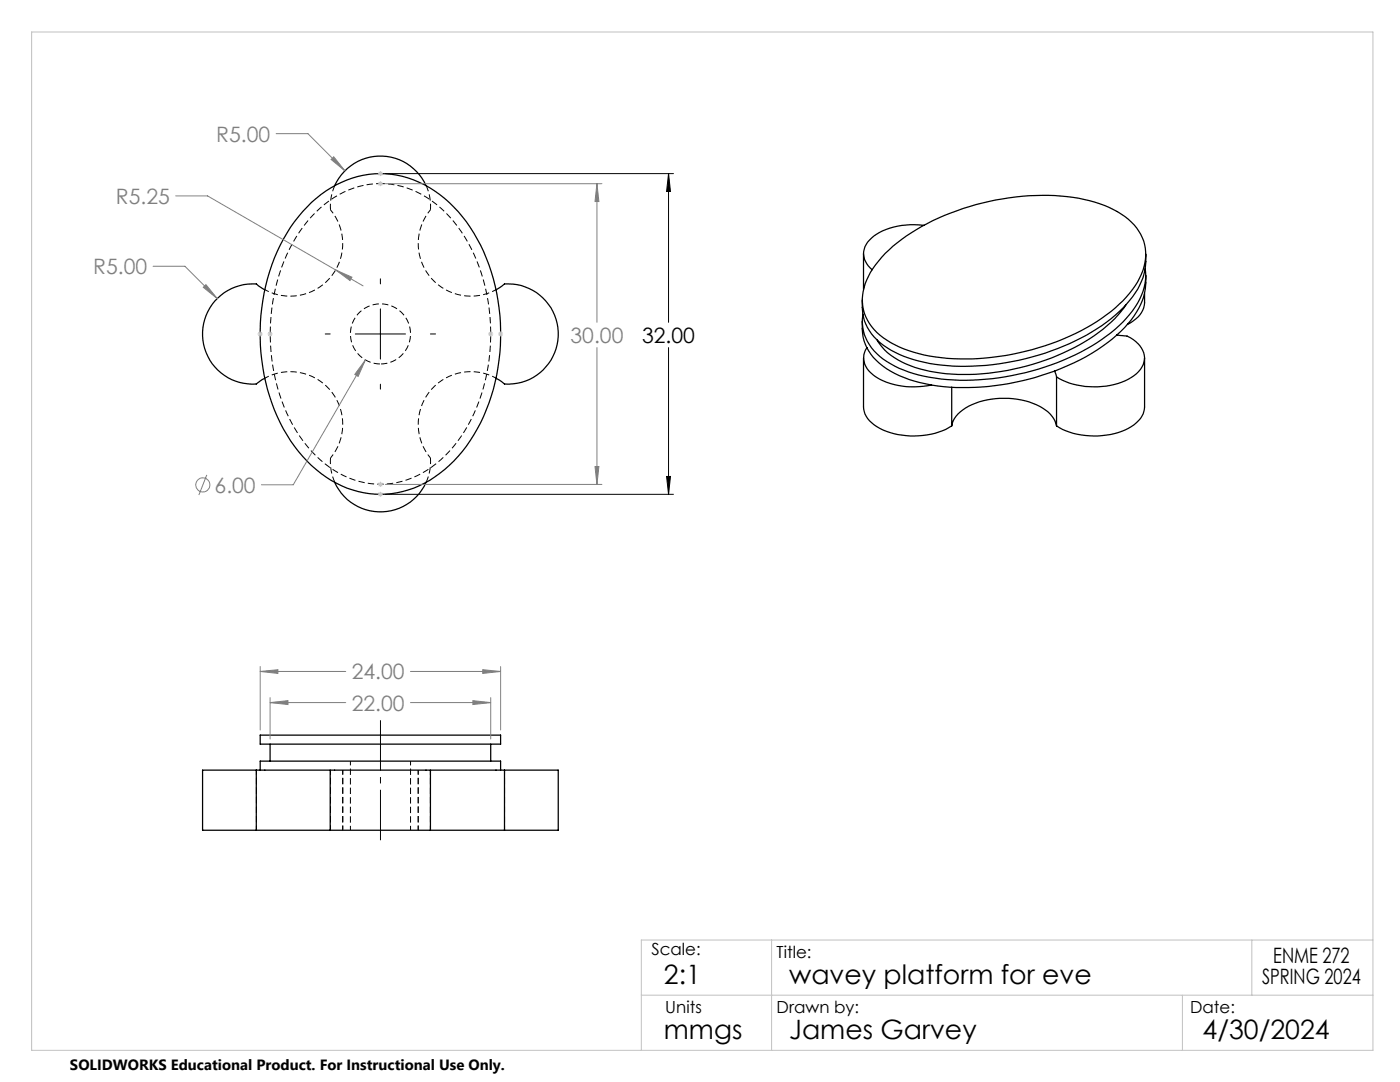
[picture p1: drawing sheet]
<svg xmlns="http://www.w3.org/2000/svg" width="279mm" height="216mm" viewBox="0 0 279 216" stroke-linecap="round" stroke-linejoin="round" font-family="sans-serif">
<path d="M83.5 153.7v12M51.2 165.7v-12M66 165.7v-12M68.4 165.7v-12M85.9 165.7v-12M100.7 165.7v-12" fill="none" stroke="#000" stroke-width=".2" stroke-dasharray="1.3 .6" stroke-dashoffset=".3" stroke-linecap="butt"/>
<path d="M75.9 36.6a19.5 19.5 0 0 0-15.3 8.6 37.9 37.9 0 0 0-5.6 30.7 29.4 29.4 0 0 0 10.7 17.3 17.1 17.1 0 0 0 22.3-1.5 32.7 32.7 0 0 0 9.8-21.5 36.5 36.5 0 0 0-7.3-26 19.2 19.2 0 0 0-14.6-7.6M66 41.9a10.5 10.5 0 0 1 0 13.4 10.5 10.5 0 0 1-13.1 2.5M99 57.8a10.5 10.5 0 0 1-13.2-2.5 10.5 10.5 0 0 1 .1-13.4M52.9 75.4a10.5 10.5 0 0 1 13.1 2.6 10.5 10.5 0 0 1 0 13.4M85.9 91.4a10.5 10.5 0 0 1 0-13.4 10.5 10.5 0 0 1 13.1-2.6M69.9 151.9v13.8M81.9 165.7v-13.8" fill="none" stroke="#000" stroke-width=".2" stroke-dasharray="1.3 .6" stroke-dashoffset=".4" stroke-linecap="butt"/>
<g fill="none" stroke="#000" stroke-width=".25">
<path d="M66.8 37a10 10 0 0 1 9.1-5.9 10 10 0 0 1 9.1 5.9M52.8 57.8l-1-.6a1.54 1.54 0 0 0-1.5-.5 10 10 0 0 0-9.9 10.4 10 10 0 0 0 10.8 9.5l1.6-1.1M62.2 40.4a19.3 19.3 0 0 1 20.4-4.5 26.6 26.6 0 0 1 13.9 14.3 40.8 40.8 0 0 1-1.9 36.5 24.1 24.1 0 0 1-14.2 11.4 19.7 19.7 0 0 1-19.1-6.1 35.9 35.9 0 0 1-9.3-23.1 38.3 38.3 0 0 1 7.5-25.6zM99 57.8l1.1-.6a1.54 1.54 0 0 1 1.4-.5 10 10 0 0 1 9.9 10.4 10 10 0 0 1-10.7 9.5l-1.7-1.1M172.3 50.6v7.1M176.6 50.6a43 43 0 0 1 20.8-10.4 42.4 42.4 0 0 1 22 .4 13.6 13.6 0 0 1 8.6 6.8 9.9 9.9 0 0 1-1.4 9.6 30 30 0 0 1-13.2 10.1 50.4 50.4 0 0 1-27.9 3.9 19.8 19.8 0 0 1-11.1-5.3 9.2 9.2 0 0 1-.7-11.3l1-1.6zM184.4 44.9a14.1 14.1 0 0 0-10.4 2.6 3.8 3.8 0 0 0 .1 6.3M228.4 58.6v1.8a5 5 0 0 1-2.8 4.1l-.6 .2M228.6 53.6a11.5 11.5 0 0 1-3.2 9.2 35.7 35.7 0 0 1-15.6 10 48.7 48.7 0 0 1-25.4 2.3 18.1 18.1 0 0 1-10.5-5.7 8.8 8.8 0 0 1-1.7-6.7M228.7 50.7a12.6 12.6 0 0 1-3.9 10 38.6 38.6 0 0 1-17.6 10.2 47.2 47.2 0 0 1-23.9 1.1 16.2 16.2 0 0 1-9.8-6 9.5 9.5 0 0 1-1.4-6.1M228.7 55a13.1 13.1 0 0 1-4.3 10.4l-1.5 1.4M172.1 64.1l.2 3.2 .7 2.1"/>
<path d="M172.3 71.4v9.8a5.1 5.1 0 0 0 3.3 4.3 15.6 15.6 0 0 0 14.3-.5M173 69.4a14.3 14.3 0 0 0 8.5 6.3l4.4 1.1M173 69.4a4 4 0 0 0 1.4 5.6 15 15 0 0 0 11.5 1.8M189.9 77.3v7.7M210.5 74a50.4 50.4 0 0 1-24.6 2.8M210.5 74l.4 1.2M210.9 75.2v9.8M222.9 66.8a39 39 0 0 1-12.4 7.2M222.9 66.8l.3 .1a5.1 5.1 0 0 1 5.2 4.4 5.1 5.1 0 0 1-3.2 4.4 15.6 15.6 0 0 1-14.3-.5M224.7 60.8a28.8 28.8 0 0 1-12.6 9.6 46.5 46.5 0 0 1-26.6 3.7 16.7 16.7 0 0 1-9.4-4.8l-1.1-1.5M228.4 71.4v9.8a5.1 5.1 0 0 1-3.2 4.3 15.5 15.5 0 0 1-14.3-.5M66.8 96.2a10 10 0 0 0 9.1 5.9 10 10 0 0 0 9.1-5.9"/>
<path d="M189.9 85a6.1 6.1 0 0 1 4.1-4.2 16 16 0 0 1 14.6 1l1.4 1.3 .5 .9 .4 1M51.2 153.7h49.5M51.2 153.7h-10.8v12h10.8M51.2 153.7v12M51.9 153.7v-1.8h48v1.8M51.9 146.7h48v1.8h-48zM53.9 148.5v3.4M65.9 153.7v12M85.9 153.7v12M97.9 148.5v3.4M100.7 153.7h10.7v12h-10.7M100.7 153.7v12"/>
<path d="M51.2 165.7h14.7M65.9 165.7h20M85.9 165.7h14.8"/>
</g>
<path d="M75.9 72.6a6 6 0 0 0 5.3-8.8 6 6 0 0 0-10.2-.5 6 6 0 0 0 4.3 9.3h.6" fill="none" stroke="#000" stroke-width=".2" stroke-dasharray="1.3 .6" stroke-dashoffset="-.1" stroke-linecap="butt"/>
<path d="M85.1 37a10 10 0 0 1 .8 4.9M66 41.9a10 10 0 0 1 .8-4.9M66.8 96.2a10 10 0 0 1-.8-4.8M85.9 91.4a10 10 0 0 1-.8 4.8" fill="none" stroke="#000" stroke-width=".2" stroke-dasharray="1.3 .6" stroke-dashoffset=".1" stroke-linecap="butt"/>
<g fill="none" stroke="#808080" stroke-width=".2">
<path d="M35.1 39.1h6.3l25.6 14.8M55.1 26.7h6.4l7.3 7.4M66.6 31.3l2.2 2.8-2.7-2.3zM76.9 36.7h43.2M119.1 36.7v27.6M119.1 36.7l.4 3.5h-.8zM30.6 53.1h6.3l6.5 6.5M40.6 57.3l.5-.5 2.3 2.8zM67 53.9l3.2 1.4-.4 .7zM67 53.9l5.5 3.1M72.9 71.8l-1.4 3.3-.7-.4zM72.9 71.8l-14.4 24.9h-6.3"/>
<path d="M119.1 69.4v27.3M41.3 94.8l-1.6 4M76.9 96.7h43.2M118.7 93.1h.8l-.4 3.6zM51.9 134l3.6-.4v.8zM51.9 133v12.7M51.9 134h17.1M53.9 139.2v8.3M81.9 134h18M94.4 139.8l3.5 .4-3.5 .4zM96.3 133.6l3.6 .4-3.6 .4zM97.9 139.2v8.3"/>
<path d="M99.9 133v12.7M53.9 140.2l3.6-.4v.8zM53.9 140.2h15.1M81.9 140.2h16"/>
<circle cx="40.5" cy="96.8" r="1.41"/>
</g>
<path d="M76.9 34.6h57.5M133.4 34.6v29.7M133.4 34.6l.4 3.6h-.8zM75.9 55.6v1.1M64.9 66.6h1M70.9 66.6h10M75.9 61.6v10M75.9 76.7v.9M85.9 66.6h1M133.4 69.4v29.2M76.9 98.6h57.5M133 95.1h.8l-.4 3.5z" fill="none" stroke="#000" stroke-width=".2"/>
<g fill="none" stroke="#c0c0c0" stroke-width=".2">
<path d="M6.3 6.4h267.7v203.2h-267.7zM75.4 34.6h1M75.4 36.7h1M75.6 34.3l.7 .7M75.6 36.3l.7 .7M75.9 34.1v1M75.9 36.2v.9M76.3 34.3l-.7 .7M76.3 36.3l-.7 .7M51.4 66.6h1M51.6 66.3l.7 .7M51.9 66.1v1"/>
<path d="M52.3 66.3l-.7 .7M53.4 66.6h1M53.6 66.3l.7 .7M53.9 66.1v1M54.3 66.3l-.7 .7M97.4 66.6h1M97.6 66.3l.7 .7M97.9 66.1v1M98.3 66.3l-.7 .7M99.4 66.6h1M99.6 66.3l.7 .7M99.9 66.1v1"/>
<path d="M100.3 66.3l-.7 .7M75.4 98.6h1M75.4 96.7h1M75.6 98.3l.7 .7M75.6 96.3l.7 .7M75.9 96.1v1.1M75.9 98.1v1M76.3 98.3l-.7 .7M76.3 96.3l-.7 .7M128 198.6h146M154 187.6v22M236 198.6v11"/>
<path d="M249.8 187.6v11M274 187.6h-146v22"/>
</g>
<path d="M75.9 167.7v-24" fill="none" stroke="#000" stroke-width=".2" stroke-dasharray="15.2 1.3 1.3 1.3" stroke-dashoffset="5.2" stroke-linecap="butt"/>
<path d="M51.9 134l3.6-.4v.8zM96.3 133.6l3.6 .4-3.6 .4zM53.9 140.2l3.6-.4v.8zM94.4 139.8l3.5 .4-3.5 .4zM66.6 31.3l-.5 .5 2.7 2.3zM41.1 56.8l-.5 .5 2.8 2.3zM67 53.9l2.8 2.1 .4-.7zM72.9 71.8l-2.1 2.9 .7 .4z" fill="#808080"/>
<path d="M133.4 34.6l.4 3.6h-.8zM133 95.1h.8l-.4 3.5z" fill="#000"/>
<path d="M119.1 36.7l.4 3.5h-.8zM118.7 93.1h.8l-.4 3.6z" fill="#808080"/>
<g font-size="5.3">
<text x="132.5" y="196.4">2:1</text>
<text x="157.5" y="196.4">wavey platform for eve</text>
<text x="132.5" y="207.4">mmgs</text>
<text x="157.5" y="207.4">James Garvey</text>
<text x="240" y="207.4">4/30/2024</text>
</g>
<g font-size="4.2" fill="#808080">
<text x="43.2" y="28.3">R5.00</text>
<text x="23.1" y="40.7">R5.25</text>
<text x="18.6" y="54.7">R5.00</text>
<text x="113.9" y="68.4">30.00</text>
<text x="42.8" y="98.3">6.00</text>
<text x="70.2" y="135.6">24.00</text>
<text x="70.2" y="141.8">22.00</text>
</g>
<g font-size="4.2">
<text x="128.2" y="68.4">32.00</text>
<text x="251.9" y="196.4">SPRING 2024</text>
<text x="254.1" y="192.2">ENME 272</text>
</g>
<g font-size="3.3">
<text x="130" y="190.6">Scale:</text>
<text x="155" y="191.2">Title:</text>
<text x="132.8" y="202.2">Units</text>
<text x="155" y="202.2">Drawn by:</text>
<text x="237.5" y="202.2">Date:</text>
</g>
<text font-size="3" x="14" y="213.5">SOLIDWORKS Educational Product. For Instructional Use Only.</text>
</svg>
